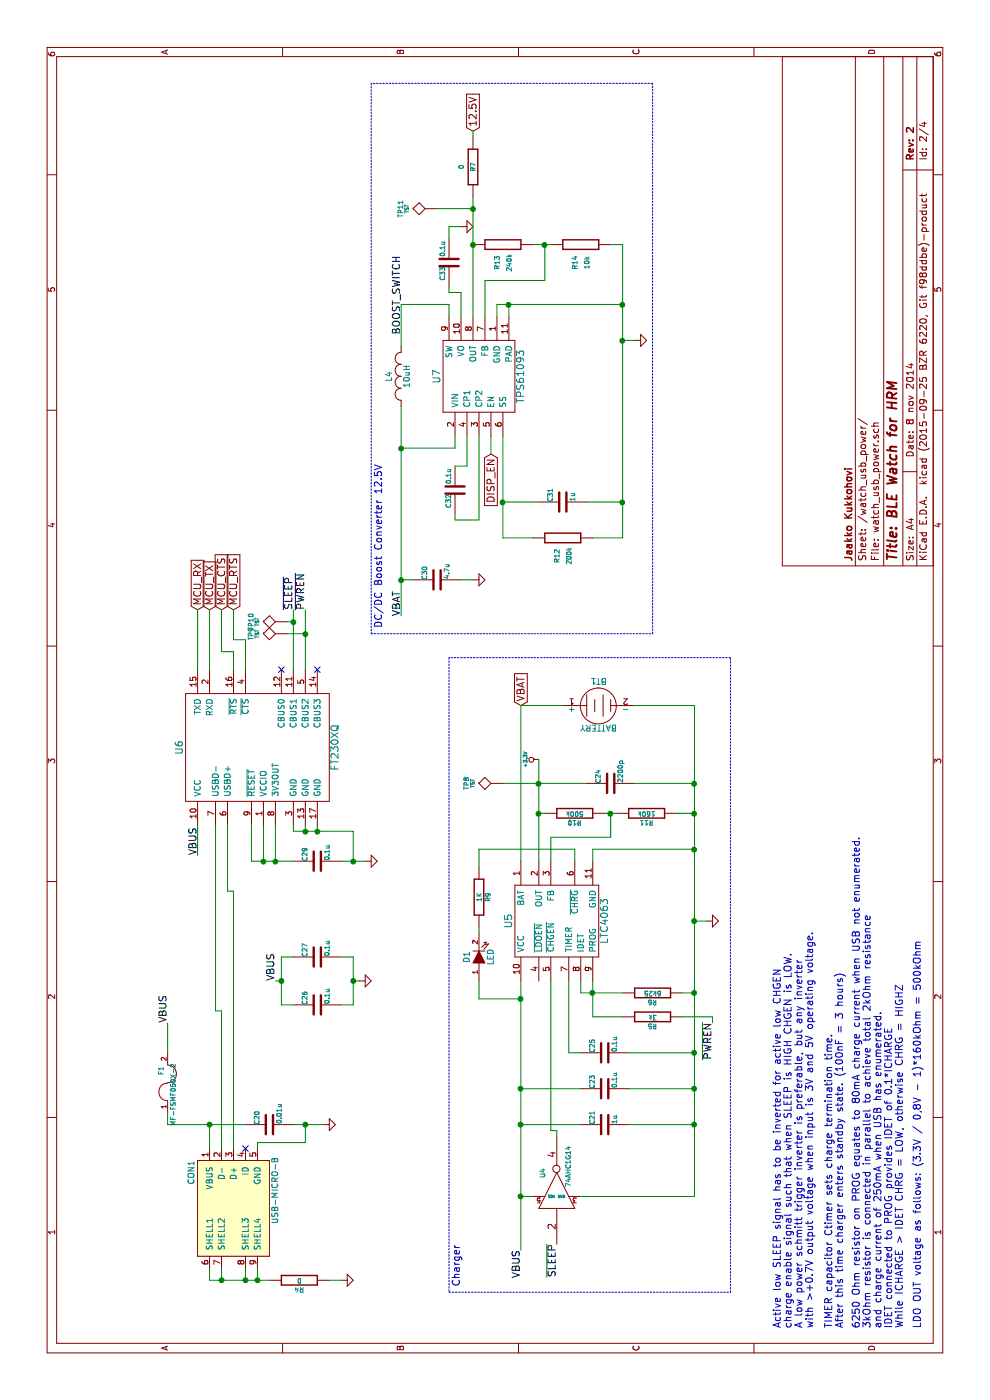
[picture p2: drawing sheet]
EESchema Schematic File Version 2
LIBS:power
LIBS:device
LIBS:transistors
LIBS:conn
LIBS:linear
LIBS:regul
LIBS:74xx
LIBS:cmos4000
LIBS:adc-dac
LIBS:memory
LIBS:xilinx
LIBS:special
LIBS:microcontrollers
LIBS:dsp
LIBS:microchip
LIBS:analog_switches
LIBS:motorola
LIBS:texas
LIBS:intel
LIBS:audio
LIBS:interface
LIBS:digital-audio
LIBS:philips
LIBS:display
LIBS:cypress
LIBS:siliconi
LIBS:opto
LIBS:atmel
LIBS:contrib
LIBS:valves
LIBS:arm
LIBS:various
LIBS:watch-cache
EELAYER 25 0
EELAYER END
$Descr A4 11693 8268
encoding utf-8
Sheet 2 4
Title "BLE Watch for HRM"
Date "8 nov 2014"
Rev "2"
Comp "Jaakko Kukkohovi"
Comment1 ""
Comment2 ""
Comment3 ""
Comment4 ""
$EndDescr
$Comp
L LTC4063 U5
U 1 1
P 4000 4650
F 0 "U5" H 4000 5050 60  0000 C CNN
F 1 "LTC4063" H 4000 4250 60  0000 C CNN
F 2 "Housings_DFN_QFN:DFN-10-1EP_3x3mm_Pitch0.5mm" H 4000 4750 60  0001 C CNN
F 3 "" H 4000 4750 60  0000 C CNN
	1    4000 4650
	1    0    0    -1  
$EndComp
$Comp
L USB-MICRO-B CON1
U 1 1
P 1600 1950
F 0 "CON1" H 1300 2300 50  0000 C CNN
F 1 "USB-MICRO-B" H 1450 1600 50  0000 C CNN
F 2 "Omat:USB_MICRO_B_FEMALE_MIDMOUNT" H 1600 1850 50  0001 C CNN
F 3 "" H 1600 1850 50  0000 C CNN
	1    1600 1950
	-1   0    0    -1  
$EndComp
$Comp
L GND-RESCUE-watch #PWR016
U 1 1
P 2300 2700
AR Path="/5459B57E" Ref="#PWR016"  Part="1" 
AR Path="/5459B076/5459B57E" Ref="#PWR016"  Part="1" 
F 0 "#PWR016" H 2300 2700 30  0001 C CNN
F 1 "GND" H 2300 2630 30  0001 C CNN
F 2 "" H 2300 2700 60  0000 C CNN
F 3 "" H 2300 2700 60  0000 C CNN
	1    2300 2700
	1    0    0    -1  
$EndComp
$Comp
L FUSE F1
U 1 1
P 2650 1400
F 0 "F1" H 2750 1450 40  0000 C CNN
F 1 "MF-FSMF050X-2" H 2550 1350 40  0000 C CNN
F 2 "SMD_Packages:SMD-0603" H 2650 1400 60  0001 C CNN
F 3 "" H 2650 1400 60  0000 C CNN
	1    2650 1400
	1    0    0    -1  
$EndComp
$Comp
L R R4
U 1 1
P 1000 2500
F 0 "R4" V 1080 2500 40  0000 C CNN
F 1 "0" V 1007 2501 40  0000 C CNN
F 2 "SMD_Packages:SMD-0603" V 930 2500 30  0001 C CNN
F 3 "" H 1000 2500 30  0000 C CNN
	1    1000 2500
	-1   0    0    1   
$EndComp
NoConn ~ 2100 2050
$Comp
L C C20
U 1 1
P 2300 2250
F 0 "C20" H 2300 2350 40  0000 L CNN
F 1 "0.01u" H 2306 2165 40  0000 L CNN
F 2 "SMD_Packages:SMD-0603" H 2338 2100 30  0001 C CNN
F 3 "" H 2300 2250 60  0000 C CNN
	1    2300 2250
	1    0    0    -1  
$EndComp
$Comp
L C C29
U 1 1
P 4500 2650
F 0 "C29" H 4500 2750 40  0000 L CNN
F 1 "0.1u" H 4506 2565 40  0000 L CNN
F 2 "SMD_Packages:SMD-0603" H 4538 2500 30  0001 C CNN
F 3 "" H 4500 2650 60  0000 C CNN
	1    4500 2650
	1    0    0    -1  
$EndComp
$Comp
L GND-RESCUE-watch #PWR017
U 1 1
P 4500 3050
AR Path="/5459E8BE" Ref="#PWR017"  Part="1" 
AR Path="/5459B076/5459E8BE" Ref="#PWR017"  Part="1" 
F 0 "#PWR017" H 4500 3050 30  0001 C CNN
F 1 "GND" H 4500 2980 30  0001 C CNN
F 2 "" H 4500 3050 60  0000 C CNN
F 3 "" H 4500 3050 60  0000 C CNN
	1    4500 3050
	1    0    0    -1  
$EndComp
$Comp
L C C26
U 1 1
P 3300 2650
F 0 "C26" H 3300 2750 40  0000 L CNN
F 1 "0.1u" H 3306 2565 40  0000 L CNN
F 2 "SMD_Packages:SMD-0603" H 3338 2500 30  0001 C CNN
F 3 "" H 3300 2650 60  0000 C CNN
	1    3300 2650
	1    0    0    -1  
$EndComp
$Comp
L GND-RESCUE-watch #PWR018
U 1 1
P 3500 3000
AR Path="/5459F2E2" Ref="#PWR018"  Part="1" 
AR Path="/5459B076/5459F2E2" Ref="#PWR018"  Part="1" 
F 0 "#PWR018" H 3500 3000 30  0001 C CNN
F 1 "GND" H 3500 2930 30  0001 C CNN
F 2 "" H 3500 3000 60  0000 C CNN
F 3 "" H 3500 3000 60  0000 C CNN
	1    3500 3000
	1    0    0    -1  
$EndComp
Text Label 3500 2300 0    60   ~ 0
VBUS
$Comp
L C C23
U 1 1
P 2600 5050
F 0 "C23" H 2600 5150 40  0000 L CNN
F 1 "0.1u" H 2606 4965 40  0000 L CNN
F 2 "SMD_Packages:SMD-0603" H 2638 4900 30  0001 C CNN
F 3 "" H 2600 5050 60  0000 C CNN
	1    2600 5050
	1    0    0    -1  
$EndComp
$Comp
L GND-RESCUE-watch #PWR019
U 1 1
P 1000 2850
AR Path="/545A06F4" Ref="#PWR019"  Part="1" 
AR Path="/5459B076/545A06F4" Ref="#PWR019"  Part="1" 
F 0 "#PWR019" H 1000 2850 30  0001 C CNN
F 1 "GND" H 1000 2780 30  0001 C CNN
F 2 "" H 1000 2850 60  0000 C CNN
F 3 "" H 1000 2850 60  0000 C CNN
	1    1000 2850
	1    0    0    -1  
$EndComp
Text Label 6600 2450 0    60   ~ 0
~SLEEP
Text Label 6600 2550 0    60   ~ 0
~PWREN
$Comp
L LED D1
U 1 1
P 3700 4000
F 0 "D1" H 3700 4100 50  0000 C CNN
F 1 "LED" H 3700 3900 50  0000 C CNN
F 2 "LEDs:LED-0603" H 3700 4000 60  0001 C CNN
F 3 "" H 3700 4000 60  0000 C CNN
	1    3700 4000
	1    0    0    -1  
$EndComp
$Comp
L C C25
U 1 1
P 2900 5050
F 0 "C25" H 2900 5150 40  0000 L CNN
F 1 "0.1u" H 2906 4965 40  0000 L CNN
F 2 "SMD_Packages:SMD-0603" H 2938 4900 30  0001 C CNN
F 3 "" H 2900 5050 60  0000 C CNN
	1    2900 5050
	1    0    0    -1  
$EndComp
Text Notes 600  7050 0    60   ~ 0
TIMER capacitor Ctimer sets charge termination time.\nAfter this time charger enters standby state. (100nF = 3 hours)
$Comp
L R R6
U 1 1
P 3400 5450
F 0 "R6" V 3480 5450 40  0000 C CNN
F 1 "6k25" V 3407 5451 40  0000 C CNN
F 2 "SMD_Packages:SMD-0603" V 3330 5450 30  0001 C CNN
F 3 "" H 3400 5450 30  0000 C CNN
	1    3400 5450
	-1   0    0    1   
$EndComp
$Comp
L GND-RESCUE-watch #PWR020
U 1 1
P 4000 5900
AR Path="/545A3138" Ref="#PWR020"  Part="1" 
AR Path="/5459B076/545A3138" Ref="#PWR020"  Part="1" 
F 0 "#PWR020" H 4000 5900 30  0001 C CNN
F 1 "GND" H 4000 5830 30  0001 C CNN
F 2 "" H 4000 5900 60  0000 C CNN
F 3 "" H 4000 5900 60  0000 C CNN
	1    4000 5900
	1    0    0    -1  
$EndComp
Text Notes 600  7550 0    60   ~ 0
6250 Ohm resistor on PROG equates to 80mA charge current when USB not enumerated.\n3kOhm resistor is connected in parallel to achieve total 2kOhm resistance\nand charge current of 250mA when USB has enumerated.\nIDET connected to PROG provides IDET of 0.1*ICHARGE\nWhile ICHARGE > IDET CHRG = LOW, otherwise CHRG = HIGHZ
$Comp
L R R9
U 1 1
P 4200 4000
F 0 "R9" V 4280 4000 40  0000 C CNN
F 1 "1K" V 4207 4001 40  0000 C CNN
F 2 "SMD_Packages:SMD-0603" V 4130 4000 30  0001 C CNN
F 3 "" H 4200 4000 30  0000 C CNN
	1    4200 4000
	0    1    1    0   
$EndComp
$Comp
L C C21
U 1 1
P 2300 5050
F 0 "C21" H 2300 5150 40  0000 L CNN
F 1 "1u" H 2306 4965 40  0000 L CNN
F 2 "SMD_Packages:SMD-0603" H 2338 4900 30  0001 C CNN
F 3 "" H 2300 5050 60  0000 C CNN
	1    2300 5050
	1    0    0    -1  
$EndComp
$Comp
L BATTERY BT1
U 1 1
P 5800 5000
F 0 "BT1" H 5800 5200 50  0000 C CNN
F 1 "BATTERY" H 5800 4810 50  0000 C CNN
F 2 "SMD_Packages:SMD-1210" H 5800 5000 60  0001 C CNN
F 3 "" H 5800 5000 60  0000 C CNN
	1    5800 5000
	0    1    1    0   
$EndComp
Text Notes 600  7700 0    60   ~ 0
LDO OUT voltage as follows: (3.3V / 0,8V - 1)*160kOhm = 500kOhm
$Comp
L R R11
U 1 1
P 4900 5400
F 0 "R11" V 4980 5400 40  0000 C CNN
F 1 "160k" V 4907 5401 40  0000 C CNN
F 2 "SMD_Packages:SMD-0603" V 4830 5400 30  0001 C CNN
F 3 "" H 4900 5400 30  0000 C CNN
	1    4900 5400
	-1   0    0    1   
$EndComp
$Comp
L R R10
U 1 1
P 4900 4800
F 0 "R10" V 4980 4800 40  0000 C CNN
F 1 "500k" V 4907 4801 40  0000 C CNN
F 2 "SMD_Packages:SMD-0603" V 4830 4800 30  0001 C CNN
F 3 "" H 4900 4800 30  0000 C CNN
	1    4900 4800
	-1   0    0    1   
$EndComp
Text Label 1300 4650 2    60   ~ 0
~SLEEP
$Comp
L 74AHC1G14 U4
U 1 1
P 1750 4650
F 0 "U4" H 1895 4765 40  0000 C CNN
F 1 "74AHC1G14" H 1950 4550 40  0000 C CNN
F 2 "SMD_Packages:SOT-353" H 1845 4515 30  0001 C CNN
F 3 "" H 1895 4765 60  0000 C CNN
	1    1750 4650
	1    0    0    -1  
$EndComp
Text Notes 950  3850 0    60   ~ 0
Charger
Text Notes 600  6800 0    60   ~ 0
Active low SLEEP signal has to be inverted for active low CHGEN\ncharge enable signal such that when SLEEP is HIGH CHGEN is LOW.\nA low power schmitt trigger inverter is preferable, but any inverter\nwith >+0.7V output voltage when input is 3V and 5V operating voltage.
$Comp
L R R5
U 1 1
P 3200 5450
F 0 "R5" V 3280 5450 40  0000 C CNN
F 1 "3k" V 3207 5451 40  0000 C CNN
F 2 "SMD_Packages:SMD-0603" V 3130 5450 30  0001 C CNN
F 3 "" H 3200 5450 30  0000 C CNN
	1    3200 5450
	-1   0    0    1   
$EndComp
Text Label 3150 5950 2    60   ~ 0
~PWREN
$Comp
L TPS61093 U7
U 1 1
P 8550 4000
F 0 "U7" H 8550 4350 60  0000 C CNN
F 1 "TPS61093" H 8550 3650 60  0000 C CNN
F 2 "Omat:SON-10-1EP_2.6x2.6mm_Pitch0.5mm" H 8800 3800 60  0001 C CNN
F 3 "" H 8800 3800 60  0000 C CNN
	1    8550 4000
	1    0    0    -1  
$EndComp
Text Label 6550 3350 0    60   ~ 0
VBAT
$Comp
L C C30
U 1 1
P 6850 3650
F 0 "C30" H 6850 3750 40  0000 L CNN
F 1 "4.7u" H 6856 3565 40  0000 L CNN
F 2 "SMD_Packages:SMD-0603" H 6888 3500 30  0001 C CNN
F 3 "" H 6850 3650 60  0000 C CNN
	1    6850 3650
	1    0    0    -1  
$EndComp
$Comp
L GND-RESCUE-watch #PWR021
U 1 1
P 6850 3950
AR Path="/545C29FC" Ref="#PWR021"  Part="1" 
AR Path="/5459B076/545C29FC" Ref="#PWR021"  Part="1" 
F 0 "#PWR021" H 6850 3950 30  0001 C CNN
F 1 "GND" H 6850 3880 30  0001 C CNN
F 2 "" H 6850 3950 60  0000 C CNN
F 3 "" H 6850 3950 60  0000 C CNN
	1    6850 3950
	1    0    0    -1  
$EndComp
$Comp
L INDUCTOR_SMALL L4
U 1 1
P 8550 3350
F 0 "L4" H 8550 3450 50  0000 C CNN
F 1 "10uH" H 8550 3300 50  0000 C CNN
F 2 "Omat:4012-Metric-Handsolder" H 8550 3350 60  0001 C CNN
F 3 "" H 8550 3350 60  0000 C CNN
	1    8550 3350
	1    0    0    -1  
$EndComp
$Comp
L C C32
U 1 1
P 7600 3800
F 0 "C32" V 7550 3650 40  0000 L CNN
F 1 "0.1u" V 7550 3850 40  0000 L CNN
F 2 "SMD_Packages:SMD-0603" H 7638 3650 30  0001 C CNN
F 3 "" H 7600 3800 60  0000 C CNN
	1    7600 3800
	0    1    1    0   
$EndComp
$Comp
L C C31
U 1 1
P 7500 4700
F 0 "C31" H 7500 4800 40  0000 L CNN
F 1 "1u" H 7506 4615 40  0000 L CNN
F 2 "SMD_Packages:SMD-0603" H 7538 4550 30  0001 C CNN
F 3 "" H 7500 4700 60  0000 C CNN
	1    7500 4700
	1    0    0    -1  
$EndComp
$Comp
L R R12
U 1 1
P 7200 4700
F 0 "R12" H 7350 4650 40  0000 C CNN
F 1 "200k" H 7350 4750 40  0000 C CNN
F 2 "SMD_Packages:SMD-0603" V 7130 4700 30  0001 C CNN
F 3 "" H 7200 4700 30  0000 C CNN
	1    7200 4700
	-1   0    0    1   
$EndComp
$Comp
L GND-RESCUE-watch #PWR022
U 1 1
P 8850 5300
AR Path="/545C4334" Ref="#PWR022"  Part="1" 
AR Path="/5459B076/545C4334" Ref="#PWR022"  Part="1" 
F 0 "#PWR022" H 8850 5300 30  0001 C CNN
F 1 "GND" H 8850 5230 30  0001 C CNN
F 2 "" H 8850 5300 60  0000 C CNN
F 3 "" H 8850 5300 60  0000 C CNN
	1    8850 5300
	1    0    0    -1  
$EndComp
$Comp
L C C33
U 1 1
P 9500 3750
F 0 "C33" V 9450 3600 40  0000 L CNN
F 1 "0.1u" V 9450 3800 40  0000 L CNN
F 2 "SMD_Packages:SMD-0603" H 9538 3600 30  0001 C CNN
F 3 "" H 9500 3750 60  0000 C CNN
	1    9500 3750
	0    1    1    0   
$EndComp
$Comp
L R R13
U 1 1
P 9650 4200
F 0 "R13" H 9800 4150 40  0000 C CNN
F 1 "240k" H 9800 4250 40  0000 C CNN
F 2 "SMD_Packages:SMD-0603" V 9580 4200 30  0001 C CNN
F 3 "" H 9650 4200 30  0000 C CNN
	1    9650 4200
	-1   0    0    1   
$EndComp
$Comp
L GND-RESCUE-watch #PWR023
U 1 1
P 9800 3850
AR Path="/545C508F" Ref="#PWR023"  Part="1" 
AR Path="/5459B076/545C508F" Ref="#PWR023"  Part="1" 
F 0 "#PWR023" H 9800 3850 30  0001 C CNN
F 1 "GND" H 9800 3780 30  0001 C CNN
F 2 "" H 9800 3850 60  0000 C CNN
F 3 "" H 9800 3850 60  0000 C CNN
	1    9800 3850
	1    0    0    -1  
$EndComp
$Comp
L R R14
U 1 1
P 9650 4850
F 0 "R14" H 9800 4800 40  0000 C CNN
F 1 "10k" H 9800 4900 40  0000 C CNN
F 2 "SMD_Packages:SMD-0603" V 9580 4850 30  0001 C CNN
F 3 "" H 9650 4850 30  0000 C CNN
	1    9650 4850
	-1   0    0    1   
$EndComp
Text Label 1250 4350 2    60   ~ 0
VBUS
Text Label 4550 1650 0    60   ~ 0
VBUS
Text Label 3150 1400 0    60   ~ 0
VBUS
Text GLabel 10600 3950 2    60   Input ~ 0
12.5V
Text Notes 6450 3200 0    60   ~ 0
DC/DC Boost Converter 12.5V
Text GLabel 5800 4350 2    60   Input ~ 0
VBAT
Text GLabel 6600 1950 2    60   Input ~ 0
MCU_RTS
Text GLabel 6600 1850 2    60   Input ~ 0
MCU_CTS
Text GLabel 6600 1750 2    60   Input ~ 0
MCU_TX
Text GLabel 6600 1650 2    60   Input ~ 0
MCU_RX
$Comp
L FT230XQ U6
U 1 1
P 5450 2150
F 0 "U6" H 5450 2800 60  0000 C CNN
F 1 "FT230XQ" H 5450 1500 60  0000 C CNN
F 2 "Housings_DFN_QFN:QFN-16-1EP_3x3mm_Pitch0.5mm" H 5450 2200 60  0001 C CNN
F 3 "" H 5450 2200 60  0000 C CNN
	1    5450 2150
	1    0    0    -1  
$EndComp
$Comp
L +3.3V #PWR024
U 1 1
P 5350 4500
F 0 "#PWR024" H 5350 4460 30  0001 C CNN
F 1 "+3.3V" H 5350 4610 30  0000 C CNN
F 2 "" H 5350 4500 60  0000 C CNN
F 3 "" H 5350 4500 60  0000 C CNN
	1    5350 4500
	1    0    0    -1  
$EndComp
Text GLabel 7900 4100 0    60   Input ~ 0
DISP_EN
NoConn ~ 6100 2350
NoConn ~ 6100 2650
Wire Wire Line
	2100 1750 2300 1750
Wire Wire Line
	2300 1400 2300 2050
Wire Wire Line
	2300 1400 2400 1400
Wire Wire Line
	2900 1400 3150 1400
Wire Wire Line
	1000 1750 1000 2250
Wire Wire Line
	1000 1750 1100 1750
Wire Wire Line
	1100 1850 1000 1850
Connection ~ 1000 1850
Wire Wire Line
	1100 2050 1000 2050
Connection ~ 1000 2050
Wire Wire Line
	1100 2150 1000 2150
Connection ~ 1000 2150
Wire Wire Line
	2100 1850 3250 1850
Wire Wire Line
	2100 1950 4250 1950
Wire Wire Line
	1000 2850 1000 2750
Wire Wire Line
	2100 2150 2150 2150
Wire Wire Line
	2150 2150 2150 2550
Wire Wire Line
	2150 2550 2300 2550
Wire Wire Line
	2300 2450 2300 2700
Connection ~ 2300 2550
Connection ~ 2300 1750
Wire Wire Line
	4800 1650 4550 1650
Wire Wire Line
	4250 1900 4800 1900
Wire Wire Line
	4500 2100 4500 2450
Wire Wire Line
	4800 2100 4500 2100
Connection ~ 4500 2300
Connection ~ 4500 2200
Wire Wire Line
	4800 2450 4750 2450
Wire Wire Line
	4750 2450 4750 2950
Wire Wire Line
	4800 2550 4750 2550
Connection ~ 4750 2550
Wire Wire Line
	4500 2850 4500 3050
Connection ~ 4500 2950
Wire Wire Line
	3300 2450 3300 2350
Wire Wire Line
	3300 2350 3700 2350
Wire Wire Line
	3700 2350 3700 2450
Wire Wire Line
	3700 2950 3700 2850
Wire Wire Line
	3300 2950 3700 2950
Wire Wire Line
	3300 2950 3300 2850
Wire Wire Line
	3500 2350 3500 2300
Connection ~ 3500 2350
Wire Wire Line
	3500 2950 3500 3000
Connection ~ 3500 2950
Wire Wire Line
	4500 2300 4800 2300
Wire Wire Line
	1250 4350 3500 4350
Wire Wire Line
	2600 4350 2600 4850
Wire Wire Line
	2600 5800 2600 5250
Wire Wire Line
	4450 4000 4600 4000
Wire Wire Line
	2900 5800 2900 5250
Wire Wire Line
	2900 4850 2900 4750
Wire Wire Line
	2900 4750 3500 4750
Wire Wire Line
	3400 5800 3400 5700
Wire Wire Line
	3950 4000 3900 4000
Connection ~ 2300 4350
Wire Wire Line
	3500 4850 3400 4850
Wire Wire Line
	3400 4850 3400 5200
Wire Wire Line
	3200 4950 3500 4950
Connection ~ 3400 4950
Wire Wire Line
	3500 4000 3350 4000
Wire Wire Line
	3350 4000 3350 4350
Connection ~ 3350 4350
Wire Wire Line
	4600 4000 4600 4800
Wire Wire Line
	4600 4800 4500 4800
Connection ~ 2600 4350
Wire Wire Line
	2300 4350 2300 4850
Wire Wire Line
	2300 5250 2300 5800
Wire Wire Line
	5800 4350 4500 4350
Wire Wire Line
	5800 4350 5800 4700
Wire Wire Line
	5800 5800 5800 5300
Wire Wire Line
	1700 5800 5800 5800
Wire Wire Line
	4000 5900 4000 5800
Connection ~ 4000 5800
Connection ~ 3400 5800
Connection ~ 2900 5800
Connection ~ 2600 5800
Wire Wire Line
	4500 4950 4600 4950
Wire Wire Line
	4600 4950 4600 5800
Connection ~ 4600 5800
Wire Wire Line
	4900 4500 4900 4550
Wire Wire Line
	4500 4500 5350 4500
Wire Wire Line
	4500 4600 4700 4600
Wire Wire Line
	4700 4600 4700 5100
Wire Wire Line
	4700 5100 4900 5100
Wire Wire Line
	4900 5050 4900 5150
Connection ~ 4900 5100
Wire Wire Line
	4900 5650 4900 5800
Connection ~ 4900 5800
Connection ~ 4900 4500
Wire Wire Line
	1700 4450 1700 4350
Connection ~ 1700 4350
Wire Wire Line
	2200 4650 2250 4650
Wire Wire Line
	2250 4650 2250 4600
Wire Wire Line
	2250 4600 3500 4600
Wire Wire Line
	1700 5800 1700 4850
Connection ~ 2300 5800
Wire Notes Line
	900  6100 6200 6100
Wire Notes Line
	6200 6100 6200 3750
Wire Notes Line
	6200 3750 900  3750
Wire Notes Line
	900  3750 900  6100
Wire Wire Line
	3200 4950 3200 5200
Wire Wire Line
	3200 5700 3200 5950
Wire Wire Line
	3200 5950 3150 5950
Wire Wire Line
	9050 3750 9150 3750
Wire Wire Line
	9150 3750 9150 3350
Wire Wire Line
	9150 3350 8800 3350
Wire Wire Line
	6550 3350 8300 3350
Wire Wire Line
	7950 3350 7950 3800
Connection ~ 7950 3350
Wire Wire Line
	6850 3450 6850 3350
Connection ~ 6850 3350
Wire Wire Line
	7950 3800 8050 3800
Wire Wire Line
	6850 3950 6850 3850
Wire Wire Line
	8050 4000 7350 4000
Wire Wire Line
	7350 4000 7350 3800
Wire Wire Line
	7350 3800 7400 3800
Wire Wire Line
	7200 4200 8050 4200
Wire Wire Line
	7200 4200 7200 4450
Wire Wire Line
	7500 4500 7500 4200
Connection ~ 7500 4200
Wire Wire Line
	7200 4950 7200 5200
Wire Wire Line
	7500 4900 7500 5200
Connection ~ 7500 5200
Wire Wire Line
	8850 5200 8850 5300
Wire Wire Line
	9050 4150 9150 4150
Wire Wire Line
	9150 4150 9150 5200
Connection ~ 8850 5200
Wire Wire Line
	9050 3850 9250 3850
Wire Wire Line
	9250 3850 9250 3750
Wire Wire Line
	9250 3750 9300 3750
Wire Wire Line
	9700 3750 9800 3750
Wire Wire Line
	9800 3750 9800 3850
Wire Wire Line
	9050 4050 9350 4050
Wire Wire Line
	9350 4050 9350 4550
Wire Wire Line
	9350 4550 9650 4550
Wire Wire Line
	9650 4450 9650 4600
Connection ~ 9650 4550
Wire Wire Line
	9650 5200 9650 5100
Connection ~ 9150 5200
Connection ~ 9650 3950
Wire Wire Line
	8050 3900 7800 3900
Wire Wire Line
	7800 3900 7800 3800
Wire Notes Line
	6400 3100 6400 5450
Wire Notes Line
	6400 5450 11000 5450
Wire Notes Line
	11000 5450 11000 3100
Wire Notes Line
	11000 3100 6400 3100
Wire Wire Line
	4800 2650 4750 2650
Connection ~ 4750 2650
Wire Wire Line
	8050 4100 7900 4100
Wire Wire Line
	4250 1950 4250 1900
Wire Wire Line
	3250 1800 4800 1800
Wire Wire Line
	3250 1850 3250 1800
Text Label 8900 3350 0    60   ~ 0
BOOST_SWITCH
Wire Wire Line
	9050 4250 9150 4250
Connection ~ 9150 4250
Wire Wire Line
	4750 2950 4500 2950
Wire Wire Line
	4500 2200 4800 2200
Wire Wire Line
	9050 3950 10050 3950
Wire Wire Line
	7200 5200 9650 5200
Wire Wire Line
	6100 2450 6600 2450
Wire Wire Line
	6100 2550 6600 2550
$Comp
L TST TP10
U 1 1
P 6500 2400
F 0 "TP10" H 6500 2700 40  0000 C CNN
F 1 "TST" H 6500 2650 30  0000 C CNN
F 2 "Measurement_Points:Measurement_Point_Round-SMD-Pad_Small" H 6500 2400 60  0001 C CNN
F 3 "" H 6500 2400 60  0000 C CNN
	1    6500 2400
	1    0    0    -1  
$EndComp
$Comp
L TST TP9
U 1 1
P 6400 2400
F 0 "TP9" H 6400 2700 40  0000 C CNN
F 1 "TST" H 6400 2650 30  0000 C CNN
F 2 "Measurement_Points:Measurement_Point_Round-SMD-Pad_Small" H 6400 2400 60  0001 C CNN
F 3 "" H 6400 2400 60  0000 C CNN
	1    6400 2400
	1    0    0    -1  
$EndComp
Wire Wire Line
	6100 2050 6350 2050
Wire Wire Line
	6350 2050 6350 1950
Wire Wire Line
	6350 1950 6600 1950
Wire Wire Line
	6100 1950 6250 1950
Wire Wire Line
	6250 1950 6250 1850
Wire Wire Line
	6250 1850 6600 1850
Wire Wire Line
	6100 1750 6600 1750
Wire Wire Line
	6600 1650 6100 1650
Wire Wire Line
	6500 2400 6500 2450
Connection ~ 6500 2450
Wire Wire Line
	6400 2400 6400 2550
Connection ~ 6400 2550
$Comp
L TST TP8
U 1 1
P 5150 4200
F 0 "TP8" H 5150 4500 40  0000 C CNN
F 1 "TST" H 5150 4450 30  0000 C CNN
F 2 "Measurement_Points:Measurement_Point_Round-SMD-Pad_Small" H 5150 4200 60  0001 C CNN
F 3 "" H 5150 4200 60  0000 C CNN
	1    5150 4200
	1    0    0    -1  
$EndComp
Wire Wire Line
	5150 4200 5150 4900
Connection ~ 5150 4500
$Comp
L TST TP11
U 1 1
P 9950 3650
F 0 "TP11" H 9950 3950 40  0000 C CNN
F 1 "TST" H 9950 3900 30  0000 C CNN
F 2 "Measurement_Points:Measurement_Point_Round-SMD-Pad_Small" H 9950 3650 60  0001 C CNN
F 3 "" H 9950 3650 60  0000 C CNN
	1    9950 3650
	1    0    0    -1  
$EndComp
Wire Wire Line
	9950 3650 9950 3950
Connection ~ 9950 3950
Wire Wire Line
	10600 3950 10550 3950
$Comp
L R R7
U 1 1
P 10300 3950
F 0 "R7" V 10300 3950 40  0000 C CNN
F 1 "0" V 10400 3950 40  0000 C CNN
F 2 "SMD_Packages:SMD-0603" V 10230 3950 30  0001 C CNN
F 3 "" H 10300 3950 30  0000 C CNN
	1    10300 3950
	0    -1   -1   0   
$EndComp
$Comp
L C C24
U 1 1
P 5150 5100
F 0 "C24" H 5150 5200 40  0000 L CNN
F 1 "2200p" H 5156 5015 40  0000 L CNN
F 2 "SMD_Packages:SMD-0603" H 5188 4950 30  0001 C CNN
F 3 "" H 5150 5100 60  0000 C CNN
	1    5150 5100
	1    0    0    -1  
$EndComp
Wire Wire Line
	5150 5300 5150 5800
Connection ~ 5150 5800
$Comp
L C C27
U 1 1
P 3700 2650
F 0 "C27" H 3700 2750 40  0000 L CNN
F 1 "0.1u" H 3706 2565 40  0000 L CNN
F 2 "SMD_Packages:SMD-0603" H 3738 2500 30  0001 C CNN
F 3 "" H 3700 2650 60  0000 C CNN
	1    3700 2650
	1    0    0    -1  
$EndComp
$EndSCHEMATC
